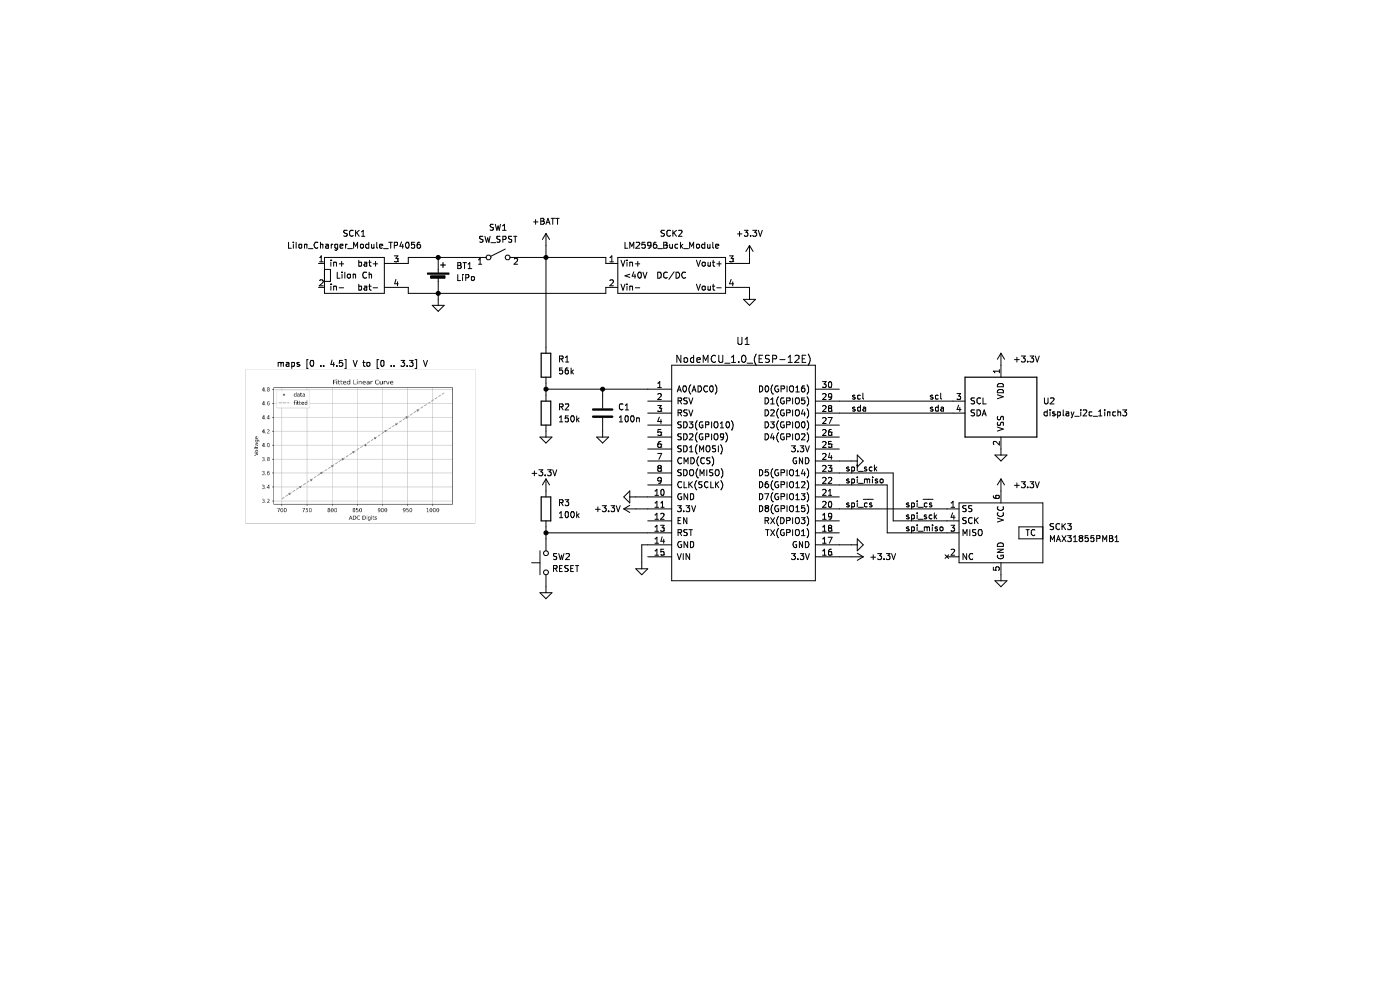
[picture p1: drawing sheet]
(kicad_sch (version 20211123) (generator eeschema)

 (paper "A4")

 (title_block
  (title "Backofen Thermometer")
  (rev "1.0")
  (company "Welsch"))

 (lib_symbols
  (symbol "Device:Battery_Cell" (pin_numbers hide) (pin_names (offset 0) hide) (in_bom yes) (on_board yes)
   (property "Reference" "BT" (id 0) (at 2.54 2.54 0) (effects (font (size 1.27 1.27)) (justify left)))
   (property "Value" "Battery_Cell" (id 1) (at 2.54 0 0) (effects (font (size 1.27 1.27)) (justify left)))
   (property "Footprint" "" (id 2) (at 0 1.524 90) (effects (font (size 1.27 1.27)) hide))
   (property "Datasheet" "~" (id 3) (at 0 1.524 90) (effects (font (size 1.27 1.27)) hide))
   (symbol "Battery_Cell_0_1"
    (rectangle (start -2.286 1.778) (end 2.286 1.524) (stroke (width 0) (type default) (color 0 0 0 0)) (fill (type outline)))
    (rectangle (start -1.5748 1.1938) (end 1.4732 0.6858) (stroke (width 0) (type default) (color 0 0 0 0)) (fill (type outline)))
    (polyline (pts (xy 0 0.762) (xy 0 0)) (stroke (width 0) (type default) (color 0 0 0 0)) (fill (type none)))
    (polyline (pts (xy 0 1.778) (xy 0 2.54)) (stroke (width 0) (type default) (color 0 0 0 0)) (fill (type none)))
    (polyline (pts (xy 0.508 3.429) (xy 1.524 3.429)) (stroke (width 0.254) (type default) (color 0 0 0 0)) (fill (type none)))
    (polyline (pts (xy 1.016 3.937) (xy 1.016 2.921)) (stroke (width 0.254) (type default) (color 0 0 0 0)) (fill (type none))))
   (symbol "Battery_Cell_1_1"
    (pin passive line (at 0 5.08 270) (length 2.54) (name "+" (effects (font (size 1.27 1.27)))) (number "1" (effects (font (size 1.27 1.27)))))
    (pin passive line (at 0 -2.54 90) (length 2.54) (name "-" (effects (font (size 1.27 1.27)))) (number "2" (effects (font (size 1.27 1.27)))))))
  (symbol "Device:C" (pin_numbers hide) (pin_names (offset 0.254)) (in_bom yes) (on_board yes)
   (property "Reference" "C" (id 0) (at 0.635 2.54 0) (effects (font (size 1.27 1.27)) (justify left)))
   (property "Value" "C" (id 1) (at 0.635 -2.54 0) (effects (font (size 1.27 1.27)) (justify left)))
   (property "Footprint" "" (id 2) (at 0.9652 -3.81 0) (effects (font (size 1.27 1.27)) hide))
   (property "Datasheet" "~" (id 3) (at 0 0 0) (effects (font (size 1.27 1.27)) hide))
   (symbol "C_0_1"
    (polyline (pts (xy -2.032 -0.762) (xy 2.032 -0.762)) (stroke (width 0.508) (type default) (color 0 0 0 0)) (fill (type none)))
    (polyline (pts (xy -2.032 0.762) (xy 2.032 0.762)) (stroke (width 0.508) (type default) (color 0 0 0 0)) (fill (type none))))
   (symbol "C_1_1"
    (pin passive line (at 0 3.81 270) (length 2.794) (name "~" (effects (font (size 1.27 1.27)))) (number "1" (effects (font (size 1.27 1.27)))))
    (pin passive line (at 0 -3.81 90) (length 2.794) (name "~" (effects (font (size 1.27 1.27)))) (number "2" (effects (font (size 1.27 1.27)))))))
  (symbol "Device:R" (pin_numbers hide) (pin_names (offset 0)) (in_bom yes) (on_board yes)
   (property "Reference" "R" (id 0) (at 2.032 0 90) (effects (font (size 1.27 1.27))))
   (property "Value" "R" (id 1) (at 0 0 90) (effects (font (size 1.27 1.27))))
   (property "Footprint" "" (id 2) (at -1.778 0 90) (effects (font (size 1.27 1.27)) hide))
   (property "Datasheet" "~" (id 3) (at 0 0 0) (effects (font (size 1.27 1.27)) hide))
   (symbol "R_0_1"
    (rectangle (start -1.016 -2.54) (end 1.016 2.54) (stroke (width 0.254) (type default) (color 0 0 0 0)) (fill (type none))))
   (symbol "R_1_1"
    (pin passive line (at 0 3.81 270) (length 1.27) (name "~" (effects (font (size 1.27 1.27)))) (number "1" (effects (font (size 1.27 1.27)))))
    (pin passive line (at 0 -3.81 90) (length 1.27) (name "~" (effects (font (size 1.27 1.27)))) (number "2" (effects (font (size 1.27 1.27)))))))
  (symbol "Switch:SW_Push" (pin_numbers hide) (pin_names (offset 1.016) hide) (in_bom yes) (on_board yes)
   (property "Reference" "SW" (id 0) (at 1.27 2.54 0) (effects (font (size 1.27 1.27)) (justify left)))
   (property "Value" "SW_Push" (id 1) (at 0 -1.524 0) (effects (font (size 1.27 1.27))))
   (property "Footprint" "" (id 2) (at 0 5.08 0) (effects (font (size 1.27 1.27)) hide))
   (property "Datasheet" "~" (id 3) (at 0 5.08 0) (effects (font (size 1.27 1.27)) hide))
   (symbol "SW_Push_0_1"
    (circle (center -2.032 0) (radius 0.508) (stroke (width 0) (type default) (color 0 0 0 0)) (fill (type none)))
    (polyline (pts (xy 0 1.27) (xy 0 3.048)) (stroke (width 0) (type default) (color 0 0 0 0)) (fill (type none)))
    (polyline (pts (xy 2.54 1.27) (xy -2.54 1.27)) (stroke (width 0) (type default) (color 0 0 0 0)) (fill (type none)))
    (circle (center 2.032 0) (radius 0.508) (stroke (width 0) (type default) (color 0 0 0 0)) (fill (type none)))
    (pin passive line (at -5.08 0 0) (length 2.54) (name "1" (effects (font (size 1.27 1.27)))) (number "1" (effects (font (size 1.27 1.27)))))
    (pin passive line (at 5.08 0 180) (length 2.54) (name "2" (effects (font (size 1.27 1.27)))) (number "2" (effects (font (size 1.27 1.27)))))))
  (symbol "Switch:SW_SPST" (pin_names (offset 0) hide) (in_bom yes) (on_board yes)
   (property "Reference" "SW" (id 0) (at 0 3.175 0) (effects (font (size 1.27 1.27))))
   (property "Value" "SW_SPST" (id 1) (at 0 -2.54 0) (effects (font (size 1.27 1.27))))
   (property "Footprint" "" (id 2) (at 0 0 0) (effects (font (size 1.27 1.27)) hide))
   (property "Datasheet" "~" (id 3) (at 0 0 0) (effects (font (size 1.27 1.27)) hide))
   (symbol "SW_SPST_0_0"
    (circle (center -2.032 0) (radius 0.508) (stroke (width 0) (type default) (color 0 0 0 0)) (fill (type none)))
    (polyline (pts (xy -1.524 0.254) (xy 1.524 1.778)) (stroke (width 0) (type default) (color 0 0 0 0)) (fill (type none)))
    (circle (center 2.032 0) (radius 0.508) (stroke (width 0) (type default) (color 0 0 0 0)) (fill (type none))))
   (symbol "SW_SPST_1_1"
    (pin passive line (at -5.08 0 0) (length 2.54) (name "A" (effects (font (size 1.27 1.27)))) (number "1" (effects (font (size 1.27 1.27)))))
    (pin passive line (at 5.08 0 180) (length 2.54) (name "B" (effects (font (size 1.27 1.27)))) (number "2" (effects (font (size 1.27 1.27)))))))
  (symbol "g7_hmi_kicad6:display_i2c_1inch3" (pin_names (offset 1.016)) (in_bom yes) (on_board yes)
   (property "Reference" "U1" (id 0) (at 8.382 -0.1016 0) (effects (font (size 1.27 1.27)) (justify left)))
   (property "Value" "display_i2c_1inch3" (id 1) (at 8.382 -2.413 0) (effects (font (size 1.27 1.27)) (justify left)))
   (property "Footprint" "g7_hmi:display_OLED_1_3_inch_i2c" (id 2) (at 0 -15.24 0) (effects (font (size 1.27 1.27)) hide))
   (property "Datasheet" "" (id 3) (at 10.16 -12.7 0) (effects (font (size 1.27 1.27)) hide))
   (symbol "display_i2c_1inch3_0_1"
    (rectangle (start -7.62 5.08) (end 7.62 -7.62) (stroke (width 0.254) (type default) (color 0 0 0 0)) (fill (type background))))
   (symbol "display_i2c_1inch3_1_1"
    (pin power_in line (at 0 7.62 270) (length 2.54) (name "VDD" (effects (font (size 1.27 1.27)))) (number "1" (effects (font (size 1.27 1.27)))))
    (pin power_in line (at 0 -10.16 90) (length 2.54) (name "VSS" (effects (font (size 1.27 1.27)))) (number "2" (effects (font (size 1.27 1.27)))))
    (pin input line (at -10.16 0 0) (length 2.54) (name "SCL" (effects (font (size 1.27 1.27)))) (number "3" (effects (font (size 1.27 1.27)))))
    (pin input line (at -10.16 -2.54 0) (length 2.54) (name "SDA" (effects (font (size 1.27 1.27)))) (number "4" (effects (font (size 1.27 1.27)))))))
  (symbol "g7_module_kicad6:LM2596_Buck_Module" (in_bom yes) (on_board yes)
   (property "Reference" "SCK" (id 0) (at -8.89 5.08 0) (effects (font (size 1.27 1.27))))
   (property "Value" "LM2596_Buck_Module" (id 1) (at 1.27 -5.08 0) (effects (font (size 1.27 1.27))))
   (property "Footprint" "" (id 2) (at -10.16 -3.81 0) (effects (font (size 1.27 1.27)) hide))
   (property "Datasheet" "" (id 3) (at -10.16 -3.81 0) (effects (font (size 1.27 1.27)) hide))
   (symbol "LM2596_Buck_Module_0_0"
    (rectangle (start -11.43 3.81) (end 11.43 -3.81) (stroke (width 0) (type default) (color 0 0 0 0)) (fill (type background)))
    (text "<40V" (at -7.62 0 0) (effects (font (size 1.27 1.27))))
    (text "DC/DC" (at 0 0 0) (effects (font (size 1.27 1.27)))))
   (symbol "LM2596_Buck_Module_1_1"
    (pin power_in line (at -13.97 2.54 0) (length 2.54) (name "Vin+" (effects (font (size 1.27 1.27)))) (number "1" (effects (font (size 1.27 1.27)))))
    (pin power_in line (at -13.97 -2.54 0) (length 2.54) (name "Vin-" (effects (font (size 1.27 1.27)))) (number "2" (effects (font (size 1.27 1.27)))))
    (pin power_out line (at 13.97 2.54 180) (length 2.54) (name "Vout+" (effects (font (size 1.27 1.27)))) (number "3" (effects (font (size 1.27 1.27)))))
    (pin power_out line (at 13.97 -2.54 180) (length 2.54) (name "Vout-" (effects (font (size 1.27 1.27)))) (number "4" (effects (font (size 1.27 1.27)))))))
  (symbol "g7_module_kicad6:LiIon_Charger_Module_TP4056" (pin_names (offset 1.016)) (in_bom yes) (on_board yes)
   (property "Reference" "SCK?" (id 0) (at 1.905 8.255 0) (effects (font (size 1.27 1.27))))
   (property "Value" "LiIon_Charger_Module_TP4056" (id 1) (at 1.905 5.9436 0) (effects (font (size 1.27 1.27))))
   (property "Footprint" "" (id 2) (at 0 0 0) (effects (font (size 1.27 1.27)) hide))
   (property "Datasheet" "$G7_DATASHEETS/Module/charger_TP4056_Mini-USB_Datenblatt_AZ-Delivery_Vertriebs_GmbH.pdf" (id 3) (at 0 0 0) (effects (font (size 1.27 1.27)) hide))
   (symbol "LiIon_Charger_Module_TP4056_0_0"
    (text "LiIon Ch" (at 0 0 0) (effects (font (size 1.27 1.27)))))
   (symbol "LiIon_Charger_Module_TP4056_0_1"
    (rectangle (start -6.35 1.27) (end -5.08 -1.27) (stroke (width 0) (type default) (color 0 0 0 0)) (fill (type none)))
    (rectangle (start -6.35 3.81) (end 6.35 -3.81) (stroke (width 0) (type default) (color 0 0 0 0)) (fill (type none))))
   (symbol "LiIon_Charger_Module_TP4056_1_1"
    (pin power_in line (at -7.62 2.54 0) (length 1.27) (name "in+" (effects (font (size 1.27 1.27)))) (number "1" (effects (font (size 1.27 1.27)))))
    (pin power_in line (at -7.62 -2.54 0) (length 1.27) (name "in-" (effects (font (size 1.27 1.27)))) (number "2" (effects (font (size 1.27 1.27)))))
    (pin power_out line (at 11.43 2.54 180) (length 5.08) (name "bat+" (effects (font (size 1.27 1.27)))) (number "3" (effects (font (size 1.27 1.27)))))
    (pin power_in line (at 11.43 -2.54 180) (length 5.08) (name "bat-" (effects (font (size 1.27 1.27)))) (number "4" (effects (font (size 1.27 1.27)))))))
  (symbol "g7_module_kicad6:MAX31855PMB1" (in_bom yes) (on_board yes)
   (property "Reference" "SCK" (id 0) (at -7.62 7.62 0) (effects (font (size 1.27 1.27))))
   (property "Value" "MAX31855PMB1" (id 1) (at 7.62 -7.62 0) (effects (font (size 1.27 1.27))))
   (property "Footprint" "" (id 2) (at -8.89 2.54 0) (effects (font (size 1.27 1.27)) hide))
   (property "Datasheet" "$G7_DATASHEETS/Module/sensor_temperature_MAX31855PMB1.pdf" (id 3) (at -8.89 2.54 0) (effects (font (size 1.27 1.27)) hide))
   (symbol "MAX31855PMB1_0_0"
    (rectangle (start -8.89 6.35) (end 8.89 -6.35) (stroke (width 0) (type default) (color 0 0 0 0)) (fill (type background)))
    (rectangle (start 3.81 1.27) (end 8.89 -1.27) (stroke (width 0) (type default) (color 0 0 0 0)) (fill (type none)))
    (text "TC" (at 6.35 0 0) (effects (font (size 1.27 1.27)))))
   (symbol "MAX31855PMB1_1_1"
    (pin input line (at -11.43 5.08 0) (length 2.54) (name "SS" (effects (font (size 1.27 1.27)))) (number "1" (effects (font (size 1.27 1.27)))))
    (pin no_connect line (at -11.43 -5.08 0) (length 2.54) (name "NC" (effects (font (size 1.27 1.27)))) (number "2" (effects (font (size 1.27 1.27)))))
    (pin output line (at -11.43 0 0) (length 2.54) (name "MISO" (effects (font (size 1.27 1.27)))) (number "3" (effects (font (size 1.27 1.27)))))
    (pin input line (at -11.43 2.54 0) (length 2.54) (name "SCK" (effects (font (size 1.27 1.27)))) (number "4" (effects (font (size 1.27 1.27)))))
    (pin power_in line (at 0 -8.89 90) (length 2.54) (name "GND" (effects (font (size 1.27 1.27)))) (number "5" (effects (font (size 1.27 1.27)))))
    (pin power_in line (at 0 8.89 270) (length 2.54) (name "VCC" (effects (font (size 1.27 1.27)))) (number "6" (effects (font (size 1.27 1.27)))))))
  (symbol "g7_module_kicad6:NodeMCU_1.0_(ESP-12E)" (pin_names (offset 1.016)) (in_bom yes) (on_board yes)
   (property "Reference" "U" (id 0) (at 0 21.59 0) (effects (font (size 1.524 1.524))))
   (property "Value" "NodeMCU_1.0_(ESP-12E)" (id 1) (at 0 -21.59 0) (effects (font (size 1.524 1.524))))
   (property "Footprint" "" (id 2) (at -15.24 -21.59 0) (effects (font (size 1.524 1.524))))
   (property "Datasheet" "" (id 3) (at -15.24 -21.59 0) (effects (font (size 1.524 1.524))))
   (symbol "NodeMCU_1.0_(ESP-12E)_0_1"
    (rectangle (start -15.24 -22.86) (end 15.24 22.86) (stroke (width 0) (type default) (color 0 0 0 0)) (fill (type none))))
   (symbol "NodeMCU_1.0_(ESP-12E)_1_1"
    (pin input line (at -20.32 17.78 0) (length 5.08) (name "A0(ADC0)" (effects (font (size 1.27 1.27)))) (number "1" (effects (font (size 1.27 1.27)))))
    (pin input line (at -20.32 -5.08 0) (length 5.08) (name "GND" (effects (font (size 1.27 1.27)))) (number "10" (effects (font (size 1.27 1.27)))))
    (pin power_out line (at -20.32 -7.62 0) (length 5.08) (name "3.3V" (effects (font (size 1.27 1.27)))) (number "11" (effects (font (size 1.27 1.27)))))
    (pin input line (at -20.32 -10.16 0) (length 5.08) (name "EN" (effects (font (size 1.27 1.27)))) (number "12" (effects (font (size 1.27 1.27)))))
    (pin input line (at -20.32 -12.7 0) (length 5.08) (name "RST" (effects (font (size 1.27 1.27)))) (number "13" (effects (font (size 1.27 1.27)))))
    (pin power_in line (at -20.32 -15.24 0) (length 5.08) (name "GND" (effects (font (size 1.27 1.27)))) (number "14" (effects (font (size 1.27 1.27)))))
    (pin power_in line (at -20.32 -17.78 0) (length 5.08) (name "VIN" (effects (font (size 1.27 1.27)))) (number "15" (effects (font (size 1.27 1.27)))))
    (pin power_out line (at 20.32 -17.78 180) (length 5.08) (name "3.3V" (effects (font (size 1.27 1.27)))) (number "16" (effects (font (size 1.27 1.27)))))
    (pin power_in line (at 20.32 -15.24 180) (length 5.08) (name "GND" (effects (font (size 1.27 1.27)))) (number "17" (effects (font (size 1.27 1.27)))))
    (pin bidirectional line (at 20.32 -12.7 180) (length 5.08) (name "TX(GPIO1)" (effects (font (size 1.27 1.27)))) (number "18" (effects (font (size 1.27 1.27)))))
    (pin bidirectional line (at 20.32 -10.16 180) (length 5.08) (name "RX(DPIO3)" (effects (font (size 1.27 1.27)))) (number "19" (effects (font (size 1.27 1.27)))))
    (pin input line (at -20.32 15.24 0) (length 5.08) (name "RSV" (effects (font (size 1.27 1.27)))) (number "2" (effects (font (size 1.27 1.27)))))
    (pin bidirectional line (at 20.32 -7.62 180) (length 5.08) (name "D8(GPIO15)" (effects (font (size 1.27 1.27)))) (number "20" (effects (font (size 1.27 1.27)))))
    (pin bidirectional line (at 20.32 -5.08 180) (length 5.08) (name "D7(GPIO13)" (effects (font (size 1.27 1.27)))) (number "21" (effects (font (size 1.27 1.27)))))
    (pin bidirectional line (at 20.32 -2.54 180) (length 5.08) (name "D6(GPIO12)" (effects (font (size 1.27 1.27)))) (number "22" (effects (font (size 1.27 1.27)))))
    (pin bidirectional line (at 20.32 0 180) (length 5.08) (name "D5(GPIO14)" (effects (font (size 1.27 1.27)))) (number "23" (effects (font (size 1.27 1.27)))))
    (pin power_in line (at 20.32 2.54 180) (length 5.08) (name "GND" (effects (font (size 1.27 1.27)))) (number "24" (effects (font (size 1.27 1.27)))))
    (pin power_out line (at 20.32 5.08 180) (length 5.08) (name "3.3V" (effects (font (size 1.27 1.27)))) (number "25" (effects (font (size 1.27 1.27)))))
    (pin bidirectional line (at 20.32 7.62 180) (length 5.08) (name "D4(GPIO2)" (effects (font (size 1.27 1.27)))) (number "26" (effects (font (size 1.27 1.27)))))
    (pin bidirectional line (at 20.32 10.16 180) (length 5.08) (name "D3(GPIO0)" (effects (font (size 1.27 1.27)))) (number "27" (effects (font (size 1.27 1.27)))))
    (pin bidirectional line (at 20.32 12.7 180) (length 5.08) (name "D2(GPIO4)" (effects (font (size 1.27 1.27)))) (number "28" (effects (font (size 1.27 1.27)))))
    (pin bidirectional line (at 20.32 15.24 180) (length 5.08) (name "D1(GPIO5)" (effects (font (size 1.27 1.27)))) (number "29" (effects (font (size 1.27 1.27)))))
    (pin input line (at -20.32 12.7 0) (length 5.08) (name "RSV" (effects (font (size 1.27 1.27)))) (number "3" (effects (font (size 1.27 1.27)))))
    (pin bidirectional line (at 20.32 17.78 180) (length 5.08) (name "D0(GPIO16)" (effects (font (size 1.27 1.27)))) (number "30" (effects (font (size 1.27 1.27)))))
    (pin bidirectional line (at -20.32 10.16 0) (length 5.08) (name "SD3(GPIO10)" (effects (font (size 1.27 1.27)))) (number "4" (effects (font (size 1.27 1.27)))))
    (pin bidirectional line (at -20.32 7.62 0) (length 5.08) (name "SD2(GPIO9)" (effects (font (size 1.27 1.27)))) (number "5" (effects (font (size 1.27 1.27)))))
    (pin bidirectional line (at -20.32 5.08 0) (length 5.08) (name "SD1(MOSI)" (effects (font (size 1.27 1.27)))) (number "6" (effects (font (size 1.27 1.27)))))
    (pin bidirectional line (at -20.32 2.54 0) (length 5.08) (name "CMD(CS)" (effects (font (size 1.27 1.27)))) (number "7" (effects (font (size 1.27 1.27)))))
    (pin bidirectional line (at -20.32 0 0) (length 5.08) (name "SDO(MISO)" (effects (font (size 1.27 1.27)))) (number "8" (effects (font (size 1.27 1.27)))))
    (pin bidirectional line (at -20.32 -2.54 0) (length 5.08) (name "CLK(SCLK)" (effects (font (size 1.27 1.27)))) (number "9" (effects (font (size 1.27 1.27)))))))
  (symbol "power:+3.3V" (power) (pin_names (offset 0)) (in_bom yes) (on_board yes)
   (property "Reference" "#PWR" (id 0) (at 0 -3.81 0) (effects (font (size 1.27 1.27)) hide))
   (property "Value" "+3.3V" (id 1) (at 0 3.556 0) (effects (font (size 1.27 1.27))))
   (property "Footprint" "" (id 2) (at 0 0 0) (effects (font (size 1.27 1.27)) hide))
   (property "Datasheet" "" (id 3) (at 0 0 0) (effects (font (size 1.27 1.27)) hide))
   (symbol "+3.3V_0_1"
    (polyline (pts (xy -0.762 1.27) (xy 0 2.54)) (stroke (width 0) (type default) (color 0 0 0 0)) (fill (type none)))
    (polyline (pts (xy 0 0) (xy 0 2.54)) (stroke (width 0) (type default) (color 0 0 0 0)) (fill (type none)))
    (polyline (pts (xy 0 2.54) (xy 0.762 1.27)) (stroke (width 0) (type default) (color 0 0 0 0)) (fill (type none))))
   (symbol "+3.3V_1_1"
    (pin power_in line (at 0 0 90) (length 0) hide (name "+3V3" (effects (font (size 1.27 1.27)))) (number "1" (effects (font (size 1.27 1.27)))))))
  (symbol "power:+BATT" (power) (pin_names (offset 0)) (in_bom yes) (on_board yes)
   (property "Reference" "#PWR" (id 0) (at 0 -3.81 0) (effects (font (size 1.27 1.27)) hide))
   (property "Value" "+BATT" (id 1) (at 0 3.556 0) (effects (font (size 1.27 1.27))))
   (property "Footprint" "" (id 2) (at 0 0 0) (effects (font (size 1.27 1.27)) hide))
   (property "Datasheet" "" (id 3) (at 0 0 0) (effects (font (size 1.27 1.27)) hide))
   (symbol "+BATT_0_1"
    (polyline (pts (xy -0.762 1.27) (xy 0 2.54)) (stroke (width 0) (type default) (color 0 0 0 0)) (fill (type none)))
    (polyline (pts (xy 0 0) (xy 0 2.54)) (stroke (width 0) (type default) (color 0 0 0 0)) (fill (type none)))
    (polyline (pts (xy 0 2.54) (xy 0.762 1.27)) (stroke (width 0) (type default) (color 0 0 0 0)) (fill (type none))))
   (symbol "+BATT_1_1"
    (pin power_in line (at 0 0 90) (length 0) hide (name "+BATT" (effects (font (size 1.27 1.27)))) (number "1" (effects (font (size 1.27 1.27)))))))
  (symbol "power:GND" (power) (pin_names (offset 0)) (in_bom yes) (on_board yes)
   (property "Reference" "#PWR" (id 0) (at 0 -6.35 0) (effects (font (size 1.27 1.27)) hide))
   (property "Value" "GND" (id 1) (at 0 -3.81 0) (effects (font (size 1.27 1.27))))
   (property "Footprint" "" (id 2) (at 0 0 0) (effects (font (size 1.27 1.27)) hide))
   (property "Datasheet" "" (id 3) (at 0 0 0) (effects (font (size 1.27 1.27)) hide))
   (symbol "GND_0_1"
    (polyline (pts (xy 0 0) (xy 0 -1.27) (xy 1.27 -1.27) (xy 0 -2.54) (xy -1.27 -1.27) (xy 0 -1.27)) (stroke (width 0) (type default) (color 0 0 0 0)) (fill (type none))))
   (symbol "GND_1_1"
    (pin power_in line (at 0 0 270) (length 0) hide (name "GND" (effects (font (size 1.27 1.27)))) (number "1" (effects (font (size 1.27 1.27))))))))

 (junction (at 85.09 54.61) (diameter 0) (color 0 0 0 0))
 (junction (at 107.95 82.55) (diameter 0) (color 0 0 0 0))
 (junction (at 107.95 113.03) (diameter 0) (color 0 0 0 0))
 (junction (at 107.95 54.61) (diameter 0) (color 0 0 0 0))
 (junction (at 120.015 82.55) (diameter 0) (color 0 0 0 0))
 (junction (at 85.09 62.23) (diameter 0) (color 0 0 0 0))

 (wire (pts (xy 170.18 118.11) (xy 172.72 118.11)) (stroke (width 0) (type default) (color 253 0 0 1)))
 (wire (pts (xy 85.09 54.61) (xy 92.71 54.61)) (stroke (width 0) (type default) (color 0 0 0 0)))
 (wire (pts (xy 180.34 102.87) (xy 170.18 102.87)) (stroke (width 0) (type default) (color 0 0 0 0)))
 (wire (pts (xy 102.87 54.61) (xy 107.95 54.61)) (stroke (width 0) (type default) (color 0 0 0 0)))
 (wire (pts (xy 78.74 62.23) (xy 85.09 62.23)) (stroke (width 0) (type default) (color 0 0 0 0)))
 (wire (pts (xy 151.13 62.23) (xy 151.13 60.96)) (stroke (width 0) (type default) (color 0 0 0 0)))
 (wire (pts (xy 170.18 87.63) (xy 194.31 87.63)) (stroke (width 0) (type default) (color 0 0 0 0)))
 (wire (pts (xy 107.95 113.03) (xy 107.95 114.3)) (stroke (width 0) (type default) (color 0 0 0 0)))
 (wire (pts (xy 107.95 82.55) (xy 107.95 83.82)) (stroke (width 0) (type default) (color 0 0 0 0)))
 (wire (pts (xy 181.61 110.49) (xy 181.61 100.33)) (stroke (width 0) (type default) (color 0 0 0 0)))
 (wire (pts (xy 128.27 115.57) (xy 128.27 119.38)) (stroke (width 0) (type default) (color 0 0 0 0)))
 (wire (pts (xy 85.09 62.23) (xy 120.65 62.23)) (stroke (width 0) (type default) (color 0 0 0 0)))
 (wire (pts (xy 120.65 55.88) (xy 120.65 54.61)) (stroke (width 0) (type default) (color 0 0 0 0)))
 (wire (pts (xy 193.04 110.49) (xy 181.61 110.49)) (stroke (width 0) (type default) (color 0 0 0 0)))
 (wire (pts (xy 107.95 82.55) (xy 120.015 82.55)) (stroke (width 0) (type default) (color 0 0 0 0)))
 (wire (pts (xy 148.59 55.88) (xy 151.13 55.88)) (stroke (width 0) (type default) (color 0 0 0 0)))
 (wire (pts (xy 170.18 107.95) (xy 193.04 107.95)) (stroke (width 0) (type default) (color 0 0 0 0)))
 (wire (pts (xy 107.95 81.28) (xy 107.95 82.55)) (stroke (width 0) (type default) (color 0 0 0 0)))
 (wire (pts (xy 180.34 113.03) (xy 180.34 102.87)) (stroke (width 0) (type default) (color 0 0 0 0)))
 (wire (pts (xy 193.04 113.03) (xy 180.34 113.03)) (stroke (width 0) (type default) (color 0 0 0 0)))
 (wire (pts (xy 151.13 54.61) (xy 151.13 55.88)) (stroke (width 0) (type default) (color 0 0 0 0)))
 (wire (pts (xy 120.65 62.23) (xy 120.65 60.96)) (stroke (width 0) (type default) (color 0 0 0 0)))
 (wire (pts (xy 127 105.41) (xy 129.54 105.41)) (stroke (width 0) (type default) (color 0 0 0 0)))
 (wire (pts (xy 181.61 100.33) (xy 170.18 100.33)) (stroke (width 0) (type default) (color 0 0 0 0)))
 (wire (pts (xy 170.18 85.09) (xy 194.31 85.09)) (stroke (width 0) (type default) (color 0 0 0 0)))
 (wire (pts (xy 107.95 52.07) (xy 107.95 54.61)) (stroke (width 0) (type default) (color 0 0 0 0)))
 (wire (pts (xy 120.015 82.55) (xy 120.015 83.82)) (stroke (width 0) (type default) (color 0 0 0 0)))
 (wire (pts (xy 78.74 54.61) (xy 78.74 55.88)) (stroke (width 0) (type default) (color 0 0 0 0)))
 (wire (pts (xy 107.95 111.76) (xy 107.95 113.03)) (stroke (width 0) (type default) (color 0 0 0 0)))
 (wire (pts (xy 107.95 73.66) (xy 107.95 54.61)) (stroke (width 0) (type default) (color 0 0 0 0)))
 (wire (pts (xy 151.13 60.96) (xy 148.59 60.96)) (stroke (width 0) (type default) (color 0 0 0 0)))
 (wire (pts (xy 120.015 82.55) (xy 129.54 82.55)) (stroke (width 0) (type default) (color 0 0 0 0)))
 (wire (pts (xy 170.18 115.57) (xy 172.72 115.57)) (stroke (width 0) (type default) (color 0 0 0 0)))
 (wire (pts (xy 120.65 54.61) (xy 107.95 54.61)) (stroke (width 0) (type default) (color 0 0 0 0)))
 (wire (pts (xy 127 107.95) (xy 129.54 107.95)) (stroke (width 0) (type default) (color 255 0 0 1)))
 (wire (pts (xy 170.18 97.79) (xy 172.72 97.79)) (stroke (width 0) (type default) (color 0 0 0 0)))
 (wire (pts (xy 78.74 60.96) (xy 78.74 62.23)) (stroke (width 0) (type default) (color 0 0 0 0)))
 (wire (pts (xy 85.09 62.23) (xy 85.09 63.5)) (stroke (width 0) (type default) (color 0 0 0 0)))
 (wire (pts (xy 128.27 115.57) (xy 129.54 115.57)) (stroke (width 0) (type default) (color 0 0 0 0)))
 (wire (pts (xy 85.09 54.61) (xy 78.74 54.61)) (stroke (width 0) (type default) (color 0 0 0 0)))
 (wire (pts (xy 129.54 113.03) (xy 107.95 113.03)) (stroke (width 0) (type default) (color 0 0 0 0)))

 (image (at 68.58 94.615) (scale 0.320028)
  (data))

 (text "maps [0 .. 4.5] V to [0 .. 3.3] V\n" (at 50.8 78.105 0) (effects (font (size 1.27 1.27)) (justify left bottom)))

 (label "spi_~{cs}" (at 184.15 107.95 0) (effects (font (size 1.27 1.27)) (justify left bottom)))
 (label "sda" (at 172.72 87.63 0) (effects (font (size 1.27 1.27)) (justify left bottom)))
 (label "spi_sck" (at 171.45 100.33 0) (effects (font (size 1.27 1.27)) (justify left bottom)))
 (label "scl" (at 189.23 85.09 0) (effects (font (size 1.27 1.27)) (justify left bottom)))
 (label "sda" (at 189.23 87.63 0) (effects (font (size 1.27 1.27)) (justify left bottom)))
 (label "spi_~{cs}" (at 171.45 107.95 0) (effects (font (size 1.27 1.27)) (justify left bottom)))
 (label "spi_miso" (at 171.45 102.87 0) (effects (font (size 1.27 1.27)) (justify left bottom)))
 (label "scl" (at 172.72 85.09 0) (effects (font (size 1.27 1.27)) (justify left bottom)))
 (label "spi_miso" (at 184.15 113.03 0) (effects (font (size 1.27 1.27)) (justify left bottom)))
 (label "spi_sck" (at 184.15 110.49 0) (effects (font (size 1.27 1.27)) (justify left bottom)))

 (symbol (lib_id "Device:Battery_Cell") (at 85.09 59.69 0) (unit 1) (in_bom yes) (on_board yes) (fields_autoplaced)
  (property "Reference" "BT1" (id 0) (at 88.9 56.3879 0) (effects (font (size 1.27 1.27)) (justify left)))
  (property "Value" "LiPo" (id 1) (at 88.9 58.9279 0) (effects (font (size 1.27 1.27)) (justify left)))
  (property "Footprint" "" (id 2) (at 85.09 58.166 90) (effects (font (size 1.27 1.27)) hide))
  (property "Datasheet" "~" (id 3) (at 85.09 58.166 90) (effects (font (size 1.27 1.27)) hide)) (pin "1") (pin "2"))

 (symbol (lib_id "Switch:SW_Push") (at 107.95 119.38 90) (unit 1) (in_bom yes) (on_board yes) (fields_autoplaced)
  (property "Reference" "SW2" (id 0) (at 109.22 118.1099 90) (effects (font (size 1.27 1.27)) (justify right)))
  (property "Value" "RESET" (id 1) (at 109.22 120.6499 90) (effects (font (size 1.27 1.27)) (justify right)))
  (property "Footprint" "" (id 2) (at 102.87 119.38 0) (effects (font (size 1.27 1.27)) hide))
  (property "Datasheet" "~" (id 3) (at 102.87 119.38 0) (effects (font (size 1.27 1.27)) hide)) (pin "1") (pin "2"))

 (symbol (lib_id "power:GND") (at 107.95 91.44 0) (unit 1) (in_bom yes) (on_board yes) (fields_autoplaced)
  (property "Reference" "#PWR03" (id 0) (at 107.95 97.79 0) (effects (font (size 1.27 1.27)) hide))
  (property "Value" "GND" (id 1) (at 107.95 96.52 0) (effects (font (size 1.27 1.27)) hide))
  (property "Footprint" "" (id 2) (at 107.95 91.44 0) (effects (font (size 1.27 1.27)) hide))
  (property "Datasheet" "" (id 3) (at 107.95 91.44 0) (effects (font (size 1.27 1.27)) hide)) (pin "1"))

 (symbol (lib_id "power:GND") (at 127 105.41 270) (unit 1) (in_bom yes) (on_board yes) (fields_autoplaced)
  (property "Reference" "#PWR07" (id 0) (at 120.65 105.41 0) (effects (font (size 1.27 1.27)) hide))
  (property "Value" "GND" (id 1) (at 121.92 105.41 0) (effects (font (size 1.27 1.27)) hide))
  (property "Footprint" "" (id 2) (at 127 105.41 0) (effects (font (size 1.27 1.27)) hide))
  (property "Datasheet" "" (id 3) (at 127 105.41 0) (effects (font (size 1.27 1.27)) hide)) (pin "1"))

 (symbol (lib_id "power:GND") (at 120.015 91.44 0) (unit 1) (in_bom yes) (on_board yes) (fields_autoplaced)
  (property "Reference" "#PWR06" (id 0) (at 120.015 97.79 0) (effects (font (size 1.27 1.27)) hide))
  (property "Value" "GND" (id 1) (at 120.015 96.52 0) (effects (font (size 1.27 1.27)) hide))
  (property "Footprint" "" (id 2) (at 120.015 91.44 0) (effects (font (size 1.27 1.27)) hide))
  (property "Datasheet" "" (id 3) (at 120.015 91.44 0) (effects (font (size 1.27 1.27)) hide)) (pin "1"))

 (symbol (lib_id "power:GND") (at 204.47 95.25 0) (unit 1) (in_bom yes) (on_board yes) (fields_autoplaced)
  (property "Reference" "#PWR016" (id 0) (at 204.47 101.6 0) (effects (font (size 1.27 1.27)) hide))
  (property "Value" "GND" (id 1) (at 204.47 100.33 0) (effects (font (size 1.27 1.27)) hide))
  (property "Footprint" "" (id 2) (at 204.47 95.25 0) (effects (font (size 1.27 1.27)) hide))
  (property "Datasheet" "" (id 3) (at 204.47 95.25 0) (effects (font (size 1.27 1.27)) hide)) (pin "1"))

 (symbol (lib_id "Device:R") (at 107.95 107.95 0) (unit 1) (in_bom yes) (on_board yes) (fields_autoplaced)
  (property "Reference" "R3" (id 0) (at 110.49 106.6799 0) (effects (font (size 1.27 1.27)) (justify left)))
  (property "Value" "100k" (id 1) (at 110.49 109.2199 0) (effects (font (size 1.27 1.27)) (justify left)))
  (property "Footprint" "" (id 2) (at 106.172 107.95 90) (effects (font (size 1.27 1.27)) hide))
  (property "Datasheet" "~" (id 3) (at 107.95 107.95 0) (effects (font (size 1.27 1.27)) hide)) (pin "1") (pin "2"))

 (symbol (lib_id "power:+3.3V") (at 107.95 104.14 0) (unit 1) (in_bom yes) (on_board yes)
  (property "Reference" "#PWR04" (id 0) (at 107.95 107.95 0) (effects (font (size 1.27 1.27)) hide))
  (property "Value" "+3.3V" (id 1) (at 110.49 100.33 0) (effects (font (size 1.27 1.27)) (justify right)))
  (property "Footprint" "" (id 2) (at 107.95 104.14 0) (effects (font (size 1.27 1.27)) hide))
  (property "Datasheet" "" (id 3) (at 107.95 104.14 0) (effects (font (size 1.27 1.27)) hide)) (pin "1"))

 (symbol (lib_id "power:GND") (at 85.09 63.5 0) (unit 1) (in_bom yes) (on_board yes) (fields_autoplaced)
  (property "Reference" "#PWR01" (id 0) (at 85.09 69.85 0) (effects (font (size 1.27 1.27)) hide))
  (property "Value" "GND" (id 1) (at 85.09 68.58 0) (effects (font (size 1.27 1.27)) hide))
  (property "Footprint" "" (id 2) (at 85.09 63.5 0) (effects (font (size 1.27 1.27)) hide))
  (property "Datasheet" "" (id 3) (at 85.09 63.5 0) (effects (font (size 1.27 1.27)) hide)) (pin "1"))

 (symbol (lib_id "Device:C") (at 120.015 87.63 0) (unit 1) (in_bom yes) (on_board yes) (fields_autoplaced)
  (property "Reference" "C1" (id 0) (at 123.19 86.3599 0) (effects (font (size 1.27 1.27)) (justify left)))
  (property "Value" "100n" (id 1) (at 123.19 88.8999 0) (effects (font (size 1.27 1.27)) (justify left)))
  (property "Footprint" "" (id 2) (at 120.9802 91.44 0) (effects (font (size 1.27 1.27)) hide))
  (property "Datasheet" "~" (id 3) (at 120.015 87.63 0) (effects (font (size 1.27 1.27)) hide)) (pin "1") (pin "2"))

 (symbol (lib_id "power:GND") (at 128.27 119.38 0) (unit 1) (in_bom yes) (on_board yes) (fields_autoplaced)
  (property "Reference" "#PWR09" (id 0) (at 128.27 125.73 0) (effects (font (size 1.27 1.27)) hide))
  (property "Value" "GND" (id 1) (at 128.27 124.46 0) (effects (font (size 1.27 1.27)) hide))
  (property "Footprint" "" (id 2) (at 128.27 119.38 0) (effects (font (size 1.27 1.27)) hide))
  (property "Datasheet" "" (id 3) (at 128.27 119.38 0) (effects (font (size 1.27 1.27)) hide)) (pin "1"))

 (symbol (lib_id "power:+3.3V") (at 204.47 104.14 0) (unit 1) (in_bom yes) (on_board yes) (fields_autoplaced)
  (property "Reference" "#PWR017" (id 0) (at 204.47 107.95 0) (effects (font (size 1.27 1.27)) hide))
  (property "Value" "+3.3V" (id 1) (at 207.01 102.8699 0) (effects (font (size 1.27 1.27)) (justify left)))
  (property "Footprint" "" (id 2) (at 204.47 104.14 0) (effects (font (size 1.27 1.27)) hide))
  (property "Datasheet" "" (id 3) (at 204.47 104.14 0) (effects (font (size 1.27 1.27)) hide)) (pin "1"))

 (symbol (lib_id "power:GND") (at 172.72 115.57 90) (unit 1) (in_bom yes) (on_board yes) (fields_autoplaced)
  (property "Reference" "#PWR013" (id 0) (at 179.07 115.57 0) (effects (font (size 1.27 1.27)) hide))
  (property "Value" "GND" (id 1) (at 177.8 115.57 0) (effects (font (size 1.27 1.27)) hide))
  (property "Footprint" "" (id 2) (at 172.72 115.57 0) (effects (font (size 1.27 1.27)) hide))
  (property "Datasheet" "" (id 3) (at 172.72 115.57 0) (effects (font (size 1.27 1.27)) hide)) (pin "1"))

 (symbol (lib_id "power:+3.3V") (at 127 107.95 90) (unit 1) (in_bom yes) (on_board yes)
  (property "Reference" "#PWR08" (id 0) (at 130.81 107.95 0) (effects (font (size 1.27 1.27)) hide))
  (property "Value" "+3.3V" (id 1) (at 118.11 107.95 90) (effects (font (size 1.27 1.27)) (justify right)))
  (property "Footprint" "" (id 2) (at 127 107.95 0) (effects (font (size 1.27 1.27)) hide))
  (property "Datasheet" "" (id 3) (at 127 107.95 0) (effects (font (size 1.27 1.27)) hide)) (pin "1"))

 (symbol (lib_id "g7_module_kicad6:LM2596_Buck_Module") (at 134.62 58.42 0) (unit 1) (in_bom yes) (on_board yes) (fields_autoplaced)
  (property "Reference" "SCK2" (id 0) (at 134.62 49.53 0))
  (property "Value" "LM2596_Buck_Module" (id 1) (at 134.62 52.07 0))
  (property "Footprint" "" (id 2) (at 124.46 62.23 0) (effects (font (size 1.27 1.27)) hide))
  (property "Datasheet" "" (id 3) (at 124.46 62.23 0) (effects (font (size 1.27 1.27)) hide)) (pin "1") (pin "2") (pin "3") (pin "4"))

 (symbol (lib_id "power:+3.3V") (at 151.13 54.61 0) (unit 1) (in_bom yes) (on_board yes) (fields_autoplaced)
  (property "Reference" "#PWR010" (id 0) (at 151.13 58.42 0) (effects (font (size 1.27 1.27)) hide))
  (property "Value" "+3.3V" (id 1) (at 151.13 49.53 0))
  (property "Footprint" "" (id 2) (at 151.13 54.61 0) (effects (font (size 1.27 1.27)) hide))
  (property "Datasheet" "" (id 3) (at 151.13 54.61 0) (effects (font (size 1.27 1.27)) hide)) (pin "1"))

 (symbol (lib_id "g7_module_kicad6:LiIon_Charger_Module_TP4056") (at 67.31 58.42 0) (unit 1) (in_bom yes) (on_board yes) (fields_autoplaced)
  (property "Reference" "SCK1" (id 0) (at 67.31 49.53 0))
  (property "Value" "LiIon_Charger_Module_TP4056" (id 1) (at 67.31 52.07 0))
  (property "Footprint" "" (id 2) (at 67.31 58.42 0) (effects (font (size 1.27 1.27)) hide))
  (property "Datasheet" "$G7_DATASHEETS/Module/charger_TP4056_Mini-USB_Datenblatt_AZ-Delivery_Vertriebs_GmbH.pdf" (id 3) (at 67.31 58.42 0) (effects (font (size 1.27 1.27)) hide)) (pin "1") (pin "2") (pin "3") (pin "4"))

 (symbol (lib_id "power:+BATT") (at 107.95 52.07 0) (unit 1) (in_bom yes) (on_board yes) (fields_autoplaced)
  (property "Reference" "#PWR02" (id 0) (at 107.95 55.88 0) (effects (font (size 1.27 1.27)) hide))
  (property "Value" "+BATT" (id 1) (at 107.95 46.99 0))
  (property "Footprint" "" (id 2) (at 107.95 52.07 0) (effects (font (size 1.27 1.27)) hide))
  (property "Datasheet" "" (id 3) (at 107.95 52.07 0) (effects (font (size 1.27 1.27)) hide)) (pin "1"))

 (symbol (lib_id "power:+3.3V") (at 204.47 77.47 0) (unit 1) (in_bom yes) (on_board yes) (fields_autoplaced)
  (property "Reference" "#PWR015" (id 0) (at 204.47 81.28 0) (effects (font (size 1.27 1.27)) hide))
  (property "Value" "+3.3V" (id 1) (at 207.01 76.1999 0) (effects (font (size 1.27 1.27)) (justify left)))
  (property "Footprint" "" (id 2) (at 204.47 77.47 0) (effects (font (size 1.27 1.27)) hide))
  (property "Datasheet" "" (id 3) (at 204.47 77.47 0) (effects (font (size 1.27 1.27)) hide)) (pin "1"))

 (symbol (lib_id "Switch:SW_SPST") (at 97.79 54.61 0) (unit 1) (in_bom yes) (on_board yes) (fields_autoplaced)
  (property "Reference" "SW1" (id 0) (at 97.79 48.26 0))
  (property "Value" "SW_SPST" (id 1) (at 97.79 50.8 0))
  (property "Footprint" "" (id 2) (at 97.79 54.61 0) (effects (font (size 1.27 1.27)) hide))
  (property "Datasheet" "~" (id 3) (at 97.79 54.61 0) (effects (font (size 1.27 1.27)) hide)) (pin "1") (pin "2"))

 (symbol (lib_id "power:GND") (at 107.95 124.46 0) (unit 1) (in_bom yes) (on_board yes) (fields_autoplaced)
  (property "Reference" "#PWR05" (id 0) (at 107.95 130.81 0) (effects (font (size 1.27 1.27)) hide))
  (property "Value" "GND" (id 1) (at 107.95 129.54 0) (effects (font (size 1.27 1.27)) hide))
  (property "Footprint" "" (id 2) (at 107.95 124.46 0) (effects (font (size 1.27 1.27)) hide))
  (property "Datasheet" "" (id 3) (at 107.95 124.46 0) (effects (font (size 1.27 1.27)) hide)) (pin "1"))

 (symbol (lib_id "g7_hmi_kicad6:display_i2c_1inch3") (at 204.47 85.09 0) (unit 1) (in_bom yes) (on_board yes) (fields_autoplaced)
  (property "Reference" "U2" (id 0) (at 213.36 85.0899 0) (effects (font (size 1.27 1.27)) (justify left)))
  (property "Value" "display_i2c_1inch3" (id 1) (at 213.36 87.6299 0) (effects (font (size 1.27 1.27)) (justify left)))
  (property "Footprint" "g7_hmi:display_OLED_1_3_inch_i2c" (id 2) (at 204.47 100.33 0) (effects (font (size 1.27 1.27)) hide))
  (property "Datasheet" "" (id 3) (at 214.63 97.79 0) (effects (font (size 1.27 1.27)) hide)) (pin "1") (pin "2") (pin "3") (pin "4"))

 (symbol (lib_id "power:GND") (at 151.13 62.23 0) (unit 1) (in_bom yes) (on_board yes) (fields_autoplaced)
  (property "Reference" "#PWR011" (id 0) (at 151.13 68.58 0) (effects (font (size 1.27 1.27)) hide))
  (property "Value" "GND" (id 1) (at 151.13 67.31 0) (effects (font (size 1.27 1.27)) hide))
  (property "Footprint" "" (id 2) (at 151.13 62.23 0) (effects (font (size 1.27 1.27)) hide))
  (property "Datasheet" "" (id 3) (at 151.13 62.23 0) (effects (font (size 1.27 1.27)) hide)) (pin "1"))

 (symbol (lib_id "g7_module_kicad6:NodeMCU_1.0_(ESP-12E)") (at 149.86 100.33 0) (unit 1) (in_bom yes) (on_board yes) (fields_autoplaced)
  (property "Reference" "U1" (id 0) (at 149.86 72.39 0) (effects (font (size 1.524 1.524))))
  (property "Value" "NodeMCU_1.0_(ESP-12E)" (id 1) (at 149.86 76.2 0) (effects (font (size 1.524 1.524))))
  (property "Footprint" "" (id 2) (at 134.62 121.92 0) (effects (font (size 1.524 1.524))))
  (property "Datasheet" "" (id 3) (at 134.62 121.92 0) (effects (font (size 1.524 1.524)))) (pin "1") (pin "10") (pin "11") (pin "12") (pin "13") (pin "14") (pin "15") (pin "16") (pin "17") (pin "18") (pin "19") (pin "2") (pin "20") (pin "21") (pin "22") (pin "23") (pin "24") (pin "25") (pin "26") (pin "27") (pin "28") (pin "29") (pin "3") (pin "30") (pin "4") (pin "5") (pin "6") (pin "7") (pin "8") (pin "9"))

 (symbol (lib_id "g7_module_kicad6:MAX31855PMB1") (at 204.47 113.03 0) (unit 1) (in_bom yes) (on_board yes) (fields_autoplaced)
  (property "Reference" "SCK3" (id 0) (at 214.63 111.7599 0) (effects (font (size 1.27 1.27)) (justify left)))
  (property "Value" "MAX31855PMB1" (id 1) (at 214.63 114.2999 0) (effects (font (size 1.27 1.27)) (justify left)))
  (property "Footprint" "" (id 2) (at 195.58 110.49 0) (effects (font (size 1.27 1.27)) hide))
  (property "Datasheet" "$G7_DATASHEETS/Module/sensor_temperature_MAX31855PMB1.pdf" (id 3) (at 195.58 110.49 0) (effects (font (size 1.27 1.27)) hide)) (pin "1") (pin "2") (pin "3") (pin "4") (pin "5") (pin "6"))

 (symbol (lib_id "power:GND") (at 172.72 97.79 90) (unit 1) (in_bom yes) (on_board yes) (fields_autoplaced)
  (property "Reference" "#PWR012" (id 0) (at 179.07 97.79 0) (effects (font (size 1.27 1.27)) hide))
  (property "Value" "GND" (id 1) (at 177.8 97.79 0) (effects (font (size 1.27 1.27)) hide))
  (property "Footprint" "" (id 2) (at 172.72 97.79 0) (effects (font (size 1.27 1.27)) hide))
  (property "Datasheet" "" (id 3) (at 172.72 97.79 0) (effects (font (size 1.27 1.27)) hide)) (pin "1"))

 (symbol (lib_id "power:+3.3V") (at 172.72 118.11 270) (unit 1) (in_bom yes) (on_board yes) (fields_autoplaced)
  (property "Reference" "#PWR014" (id 0) (at 168.91 118.11 0) (effects (font (size 1.27 1.27)) hide))
  (property "Value" "+3.3V" (id 1) (at 176.53 118.1099 90) (effects (font (size 1.27 1.27)) (justify left)))
  (property "Footprint" "" (id 2) (at 172.72 118.11 0) (effects (font (size 1.27 1.27)) hide))
  (property "Datasheet" "" (id 3) (at 172.72 118.11 0) (effects (font (size 1.27 1.27)) hide)) (pin "1"))

 (symbol (lib_id "Device:R") (at 107.95 87.63 0) (unit 1) (in_bom yes) (on_board yes) (fields_autoplaced)
  (property "Reference" "R2" (id 0) (at 110.49 86.3599 0) (effects (font (size 1.27 1.27)) (justify left)))
  (property "Value" "150k" (id 1) (at 110.49 88.8999 0) (effects (font (size 1.27 1.27)) (justify left)))
  (property "Footprint" "" (id 2) (at 106.172 87.63 90) (effects (font (size 1.27 1.27)) hide))
  (property "Datasheet" "~" (id 3) (at 107.95 87.63 0) (effects (font (size 1.27 1.27)) hide)) (pin "1") (pin "2"))

 (symbol (lib_id "Device:R") (at 107.95 77.47 0) (unit 1) (in_bom yes) (on_board yes) (fields_autoplaced)
  (property "Reference" "R1" (id 0) (at 110.49 76.1999 0) (effects (font (size 1.27 1.27)) (justify left)))
  (property "Value" "56k" (id 1) (at 110.49 78.7399 0) (effects (font (size 1.27 1.27)) (justify left)))
  (property "Footprint" "" (id 2) (at 106.172 77.47 90) (effects (font (size 1.27 1.27)) hide))
  (property "Datasheet" "~" (id 3) (at 107.95 77.47 0) (effects (font (size 1.27 1.27)) hide)) (pin "1") (pin "2"))

 (symbol (lib_id "power:GND") (at 204.47 121.92 0) (unit 1) (in_bom yes) (on_board yes) (fields_autoplaced)
  (property "Reference" "#PWR018" (id 0) (at 204.47 128.27 0) (effects (font (size 1.27 1.27)) hide))
  (property "Value" "GND" (id 1) (at 204.47 127 0) (effects (font (size 1.27 1.27)) hide))
  (property "Footprint" "" (id 2) (at 204.47 121.92 0) (effects (font (size 1.27 1.27)) hide))
  (property "Datasheet" "" (id 3) (at 204.47 121.92 0) (effects (font (size 1.27 1.27)) hide)) (pin "1"))

 (sheet_instances (path "" (page "1")))

)
